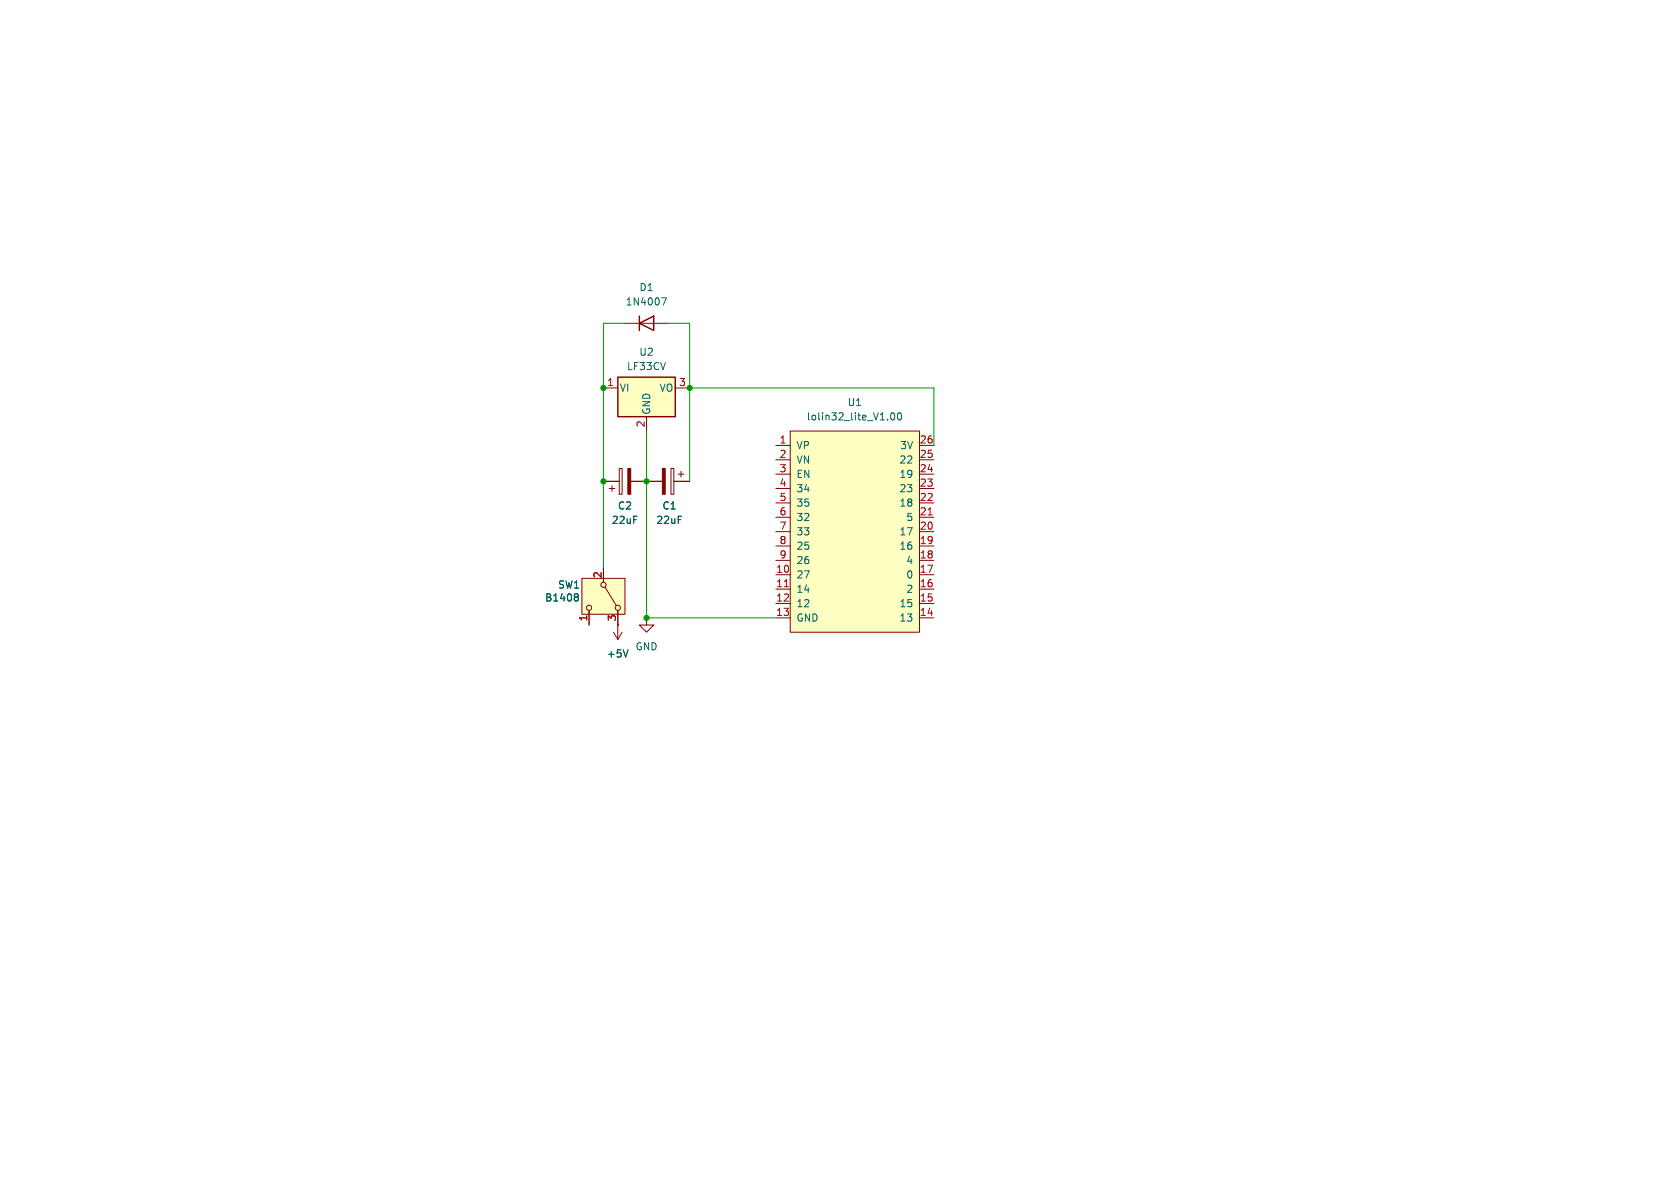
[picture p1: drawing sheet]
(kicad_sch
 (version 20250114)
 (generator "eeschema")
 (generator_version "9.0")
 (paper "A4")
 (lib_symbols
  (symbol "Device:C_Polarized"
   (pin_numbers (hide yes))
   (pin_names
    (offset 0.254)) (exclude_from_sim no) (in_bom yes) (on_board yes)
   (property "Reference" "C" (at 0.635 2.54 0) (effects (font (size 1.27 1.27)) (justify left)))
   (property "Value" "C_Polarized" (at 0.635 -2.54 0) (effects (font (size 1.27 1.27)) (justify left)))
   (property "Footprint" "" (at 0.9652 -3.81 0) (effects (font (size 1.27 1.27)) (hide yes)))
   (property "Datasheet" "~" (at 0 0 0) (effects (font (size 1.27 1.27)) (hide yes)))
   (property "Description" "Polarized capacitor" (at 0 0 0) (effects (font (size 1.27 1.27)) (hide yes)))
   (symbol "C_Polarized_0_1"
    (rectangle (start -2.286 0.508) (end 2.286 1.016) (stroke (width 0) (type default)) (fill (type none)))
    (polyline (pts (xy -1.778 2.286) (xy -0.762 2.286)) (stroke (width 0) (type default)) (fill (type none)))
    (polyline (pts (xy -1.27 2.794) (xy -1.27 1.778)) (stroke (width 0) (type default)) (fill (type none)))
    (rectangle (start 2.286 -0.508) (end -2.286 -1.016) (stroke (width 0) (type default)) (fill (type outline))))
   (symbol "C_Polarized_1_1"
    (pin passive line (at 0 3.81 270) (length 2.794) (name "~" (effects (font (size 1.27 1.27)))) (number "1" (effects (font (size 1.27 1.27)))))
    (pin passive line (at 0 -3.81 90) (length 2.794) (name "~" (effects (font (size 1.27 1.27)))) (number "2" (effects (font (size 1.27 1.27))))))
   (embedded_fonts no))
  (symbol "Diode:1N4148WT"
   (pin_numbers (hide yes))
   (pin_names (hide yes)) (exclude_from_sim no) (in_bom yes) (on_board yes)
   (property "Reference" "D" (at 0 2.54 0) (effects (font (size 1.27 1.27))))
   (property "Value" "1N4148WT" (at 0 -2.54 0) (effects (font (size 1.27 1.27))))
   (property "Footprint" "Diode_SMD:D_SOD-523" (at 0 -4.445 0) (effects (font (size 1.27 1.27)) (hide yes)))
   (property "Datasheet" "https://www.diodes.com/assets/Datasheets/ds30396.pdf" (at 0 0 0) (effects (font (size 1.27 1.27)) (hide yes)))
   (property "Description" "75V 0.15A Fast switching Diode, SOD-523" (at 0 0 0) (effects (font (size 1.27 1.27)) (hide yes)))
   (property "Sim.Device" "D" (at 0 0 0) (effects (font (size 1.27 1.27)) (hide yes)))
   (property "Sim.Pins" "1=K 2=A" (at 0 0 0) (effects (font (size 1.27 1.27)) (hide yes)))
   (symbol "1N4148WT_0_1"
    (polyline (pts (xy -1.27 1.27) (xy -1.27 -1.27)) (stroke (width 0.254) (type default)) (fill (type none)))
    (polyline (pts (xy 1.27 1.27) (xy 1.27 -1.27) (xy -1.27 0) (xy 1.27 1.27)) (stroke (width 0.254) (type default)) (fill (type none)))
    (polyline (pts (xy 1.27 0) (xy -1.27 0)) (stroke (width 0) (type default)) (fill (type none))))
   (symbol "1N4148WT_1_1"
    (pin passive line (at -3.81 0 0) (length 2.54) (name "K" (effects (font (size 1.27 1.27)))) (number "1" (effects (font (size 1.27 1.27)))))
    (pin passive line (at 3.81 0 180) (length 2.54) (name "A" (effects (font (size 1.27 1.27)))) (number "2" (effects (font (size 1.27 1.27))))))
   (embedded_fonts no))
  (symbol "Regulator_Linear:LF33_TO220"
   (pin_names
    (offset 0.254)) (exclude_from_sim no) (in_bom yes) (on_board yes)
   (property "Reference" "U" (at -3.81 3.175 0) (effects (font (size 1.27 1.27))))
   (property "Value" "LF33_TO220" (at 0 3.175 0) (effects (font (size 1.27 1.27)) (justify left)))
   (property "Footprint" "Package_TO_SOT_THT:TO-220-3_Vertical" (at 0 5.715 0) (effects (font (size 1.27 1.27)
    (italic yes)) (hide yes)))
   (property "Datasheet" "http://www.st.com/content/ccc/resource/technical/document/datasheet/c4/0e/7e/2a/be/bc/4c/bd/CD00000546.pdf/files/CD00000546.pdf/jcr:content/translations/en.CD00000546.pdf" (at 0 -1.27 0) (effects (font (size 1.27 1.27)) (hide yes)))
   (property "Description" "Low-drop Voltage Regulator, Io up to 500mA, Fixed Vo 3.3V, TO-220" (at 0 0 0) (effects (font (size 1.27 1.27)) (hide yes)))
   (symbol "LF33_TO220_0_1"
    (rectangle (start -5.08 1.905) (end 5.08 -5.08) (stroke (width 0.254) (type default)) (fill (type background))))
   (symbol "LF33_TO220_1_1"
    (pin power_in line (at -7.62 0 0) (length 2.54) (name "VI" (effects (font (size 1.27 1.27)))) (number "1" (effects (font (size 1.27 1.27)))))
    (pin power_in line (at 0 -7.62 90) (length 2.54) (name "GND" (effects (font (size 1.27 1.27)))) (number "2" (effects (font (size 1.27 1.27)))))
    (pin power_out line (at 7.62 0 180) (length 2.54) (name "VO" (effects (font (size 1.27 1.27)))) (number "3" (effects (font (size 1.27 1.27))))))
   (embedded_fonts no))
  (symbol "Switch:SW_Nidec_CAS-120A1"
   (pin_names
    (offset 1) (hide yes)) (exclude_from_sim no) (in_bom yes) (on_board yes)
   (property "Reference" "SW" (at 0 4.318 0) (effects (font (size 1.27 1.27))))
   (property "Value" "SW_Nidec_CAS-120A1" (at 0 -5.08 0) (effects (font (size 1.27 1.27))))
   (property "Footprint" "Button_Switch_SMD:Nidec_Copal_CAS-120A" (at 0 -10.16 0) (effects (font (size 1.27 1.27)) (hide yes)))
   (property "Datasheet" "https://www.nidec-components.com/e/catalog/switch/cas.pdf" (at 0 -7.62 0) (effects (font (size 1.27 1.27)) (hide yes)))
   (property "Description" "Switch, single pole double throw" (at 0 0 0) (effects (font (size 1.27 1.27)) (hide yes)))
   (symbol "SW_Nidec_CAS-120A1_0_1"
    (circle (center -2.032 0) (radius 0.4572) (stroke (width 0) (type default)) (fill (type none)))
    (polyline (pts (xy -1.651 0.254) (xy 1.651 2.286)) (stroke (width 0) (type default)) (fill (type none)))
    (circle (center 2.032 2.54) (radius 0.4572) (stroke (width 0) (type default)) (fill (type none)))
    (circle (center 2.032 -2.54) (radius 0.4572) (stroke (width 0) (type default)) (fill (type none))))
   (symbol "SW_Nidec_CAS-120A1_1_1"
    (rectangle (start -3.175 3.81) (end 3.175 -3.81) (stroke (width 0) (type default)) (fill (type background)))
    (pin passive line (at -5.08 0 0) (length 2.54) (name "B" (effects (font (size 1.27 1.27)))) (number "2" (effects (font (size 1.27 1.27)))))
    (pin passive line (at 5.08 2.54 180) (length 2.54) (name "A" (effects (font (size 1.27 1.27)))) (number "3" (effects (font (size 1.27 1.27)))))
    (pin passive line (at 5.08 -2.54 180) (length 2.54) (name "C" (effects (font (size 1.27 1.27)))) (number "1" (effects (font (size 1.27 1.27))))))
   (embedded_fonts no))
  (symbol "lolin32_lite_v1.00:lolin32_lite_V1.00"
   (pin_names
    (offset 1.016)) (exclude_from_sim no) (in_bom yes) (on_board yes)
   (property "Reference" "U" (at -10.16 19.05 0) (effects (font (size 1.27 1.27))))
   (property "Value" "lolin32_lite_V1.00" (at 0 1.27 90) (effects (font (size 1.27 1.27))))
   (property "Footprint" "" (at -10.16 19.05 0) (effects (font (size 1.27 1.27)) (hide yes)))
   (property "Datasheet" "" (at -10.16 19.05 0) (effects (font (size 1.27 1.27)) (hide yes)))
   (property "Description" "" (at 0 0 0) (effects (font (size 1.27 1.27)) (hide yes)))
   (symbol "lolin32_lite_V1.00_0_0"
    (pin input line (at -13.97 15.24 0) (length 2.54) (name "VP" (effects (font (size 1.27 1.27)))) (number "1" (effects (font (size 1.27 1.27))))))
   (symbol "lolin32_lite_V1.00_0_1"
    (rectangle (start -11.43 17.78) (end 11.43 -17.78) (stroke (width 0) (type solid)) (fill (type background))))
   (symbol "lolin32_lite_V1.00_1_1"
    (pin input line (at -13.97 12.7 0) (length 2.54) (name "VN" (effects (font (size 1.27 1.27)))) (number "2" (effects (font (size 1.27 1.27)))))
    (pin input line (at -13.97 10.16 0) (length 2.54) (name "EN" (effects (font (size 1.27 1.27)))) (number "3" (effects (font (size 1.27 1.27)))))
    (pin input line (at -13.97 7.62 0) (length 2.54) (name "34" (effects (font (size 1.27 1.27)))) (number "4" (effects (font (size 1.27 1.27)))))
    (pin input line (at -13.97 5.08 0) (length 2.54) (name "35" (effects (font (size 1.27 1.27)))) (number "5" (effects (font (size 1.27 1.27)))))
    (pin input line (at -13.97 2.54 0) (length 2.54) (name "32" (effects (font (size 1.27 1.27)))) (number "6" (effects (font (size 1.27 1.27)))))
    (pin input line (at -13.97 0 0) (length 2.54) (name "33" (effects (font (size 1.27 1.27)))) (number "7" (effects (font (size 1.27 1.27)))))
    (pin input line (at -13.97 -2.54 0) (length 2.54) (name "25" (effects (font (size 1.27 1.27)))) (number "8" (effects (font (size 1.27 1.27)))))
    (pin input line (at -13.97 -5.08 0) (length 2.54) (name "26" (effects (font (size 1.27 1.27)))) (number "9" (effects (font (size 1.27 1.27)))))
    (pin input line (at -13.97 -7.62 0) (length 2.54) (name "27" (effects (font (size 1.27 1.27)))) (number "10" (effects (font (size 1.27 1.27)))))
    (pin input line (at -13.97 -10.16 0) (length 2.54) (name "14" (effects (font (size 1.27 1.27)))) (number "11" (effects (font (size 1.27 1.27)))))
    (pin input line (at -13.97 -12.7 0) (length 2.54) (name "12" (effects (font (size 1.27 1.27)))) (number "12" (effects (font (size 1.27 1.27)))))
    (pin input line (at -13.97 -15.24 0) (length 2.54) (name "GND" (effects (font (size 1.27 1.27)))) (number "13" (effects (font (size 1.27 1.27)))))
    (pin input line (at 13.97 15.24 180) (length 2.54) (name "3V" (effects (font (size 1.27 1.27)))) (number "26" (effects (font (size 1.27 1.27)))))
    (pin input line (at 13.97 12.7 180) (length 2.54) (name "22" (effects (font (size 1.27 1.27)))) (number "25" (effects (font (size 1.27 1.27)))))
    (pin input line (at 13.97 10.16 180) (length 2.54) (name "19" (effects (font (size 1.27 1.27)))) (number "24" (effects (font (size 1.27 1.27)))))
    (pin input line (at 13.97 7.62 180) (length 2.54) (name "23" (effects (font (size 1.27 1.27)))) (number "23" (effects (font (size 1.27 1.27)))))
    (pin input line (at 13.97 5.08 180) (length 2.54) (name "18" (effects (font (size 1.27 1.27)))) (number "22" (effects (font (size 1.27 1.27)))))
    (pin input line (at 13.97 2.54 180) (length 2.54) (name "5" (effects (font (size 1.27 1.27)))) (number "21" (effects (font (size 1.27 1.27)))))
    (pin input line (at 13.97 0 180) (length 2.54) (name "17" (effects (font (size 1.27 1.27)))) (number "20" (effects (font (size 1.27 1.27)))))
    (pin input line (at 13.97 -2.54 180) (length 2.54) (name "16" (effects (font (size 1.27 1.27)))) (number "19" (effects (font (size 1.27 1.27)))))
    (pin input line (at 13.97 -5.08 180) (length 2.54) (name "4" (effects (font (size 1.27 1.27)))) (number "18" (effects (font (size 1.27 1.27)))))
    (pin input line (at 13.97 -7.62 180) (length 2.54) (name "0" (effects (font (size 1.27 1.27)))) (number "17" (effects (font (size 1.27 1.27)))))
    (pin input line (at 13.97 -10.16 180) (length 2.54) (name "2" (effects (font (size 1.27 1.27)))) (number "16" (effects (font (size 1.27 1.27)))))
    (pin input line (at 13.97 -12.7 180) (length 2.54) (name "15" (effects (font (size 1.27 1.27)))) (number "15" (effects (font (size 1.27 1.27)))))
    (pin input line (at 13.97 -15.24 180) (length 2.54) (name "13" (effects (font (size 1.27 1.27)))) (number "14" (effects (font (size 1.27 1.27))))))
   (embedded_fonts no))
  (symbol "power:+5V"
   (power)
   (pin_numbers (hide yes))
   (pin_names
    (offset 0) (hide yes)) (exclude_from_sim no) (in_bom yes) (on_board yes)
   (property "Reference" "#PWR" (at 0 -3.81 0) (effects (font (size 1.27 1.27)) (hide yes)))
   (property "Value" "+5V" (at 0 3.556 0) (effects (font (size 1.27 1.27))))
   (property "Footprint" "" (at 0 0 0) (effects (font (size 1.27 1.27)) (hide yes)))
   (property "Datasheet" "" (at 0 0 0) (effects (font (size 1.27 1.27)) (hide yes)))
   (property "Description" "Power symbol creates a global label with name \"+5V\"" (at 0 0 0) (effects (font (size 1.27 1.27)) (hide yes)))
   (symbol "+5V_0_1"
    (polyline (pts (xy -0.762 1.27) (xy 0 2.54)) (stroke (width 0) (type default)) (fill (type none)))
    (polyline (pts (xy 0 2.54) (xy 0.762 1.27)) (stroke (width 0) (type default)) (fill (type none)))
    (polyline (pts (xy 0 0) (xy 0 2.54)) (stroke (width 0) (type default)) (fill (type none))))
   (symbol "+5V_1_1"
    (pin power_in line (at 0 0 90) (length 0) (name "~" (effects (font (size 1.27 1.27)))) (number "1" (effects (font (size 1.27 1.27))))))
   (embedded_fonts no))
  (symbol "power:GND"
   (power)
   (pin_numbers (hide yes))
   (pin_names
    (offset 0) (hide yes)) (exclude_from_sim no) (in_bom yes) (on_board yes)
   (property "Reference" "#PWR" (at 0 -6.35 0) (effects (font (size 1.27 1.27)) (hide yes)))
   (property "Value" "GND" (at 0 -3.81 0) (effects (font (size 1.27 1.27))))
   (property "Footprint" "" (at 0 0 0) (effects (font (size 1.27 1.27)) (hide yes)))
   (property "Datasheet" "" (at 0 0 0) (effects (font (size 1.27 1.27)) (hide yes)))
   (property "Description" "Power symbol creates a global label with name \"GND\" , ground" (at 0 0 0) (effects (font (size 1.27 1.27)) (hide yes)))
   (symbol "GND_0_1"
    (polyline (pts (xy 0 0) (xy 0 -1.27) (xy 1.27 -1.27) (xy 0 -2.54) (xy -1.27 -1.27) (xy 0 -1.27)) (stroke (width 0) (type default)) (fill (type none))))
   (symbol "GND_1_1"
    (pin power_in line (at 0 0 270) (length 0) (name "~" (effects (font (size 1.27 1.27)))) (number "1" (effects (font (size 1.27 1.27))))))
   (embedded_fonts no)))
 (junction
  (at 114.3 85.09)
  (diameter 0)
  (color 0 0 0 0))
 (junction
  (at 114.3 109.22)
  (diameter 0)
  (color 0 0 0 0))
 (junction
  (at 121.92 68.58)
  (diameter 0)
  (color 0 0 0 0))
 (junction
  (at 106.68 68.58)
  (diameter 0)
  (color 0 0 0 0))
 (junction
  (at 106.68 85.09)
  (diameter 0)
  (color 0 0 0 0))
 (wire
  (pts (xy 106.68 68.58) (xy 106.68 57.15))
  (stroke (width 0) (type default)))
 (wire
  (pts (xy 114.3 109.22) (xy 137.16 109.22))
  (stroke (width 0) (type default)))
 (wire
  (pts (xy 106.68 68.58) (xy 106.68 85.09))
  (stroke (width 0) (type default)))
 (wire
  (pts (xy 106.68 85.09) (xy 106.68 100.33))
  (stroke (width 0) (type default)))
 (wire
  (pts (xy 121.92 57.15) (xy 121.92 68.58))
  (stroke (width 0) (type default)))
 (wire
  (pts (xy 165.1 68.58) (xy 165.1 78.74))
  (stroke (width 0) (type default)))
 (wire
  (pts (xy 118.11 57.15) (xy 121.92 57.15))
  (stroke (width 0) (type default)))
 (wire
  (pts (xy 114.3 76.2) (xy 114.3 85.09))
  (stroke (width 0) (type default)))
 (wire
  (pts (xy 121.92 68.58) (xy 121.92 85.09))
  (stroke (width 0) (type default)))
 (wire
  (pts (xy 121.92 68.58) (xy 165.1 68.58))
  (stroke (width 0) (type default)))
 (wire
  (pts (xy 114.3 85.09) (xy 114.3 109.22))
  (stroke (width 0) (type default)))
 (wire
  (pts (xy 106.68 57.15) (xy 110.49 57.15))
  (stroke (width 0) (type default)))
 (symbol
  (lib_id "Switch:SW_Nidec_CAS-120A1")
  (at 106.68 105.41 270)
  (unit 1)
  (exclude_from_sim no)
  (in_bom yes)
  (on_board yes)
  (dnp no)
  (property "Reference" "SW1" (at 98.552 103.378 90) (effects (font (size 1.27 1.27)) (justify left)))
  (property "Value" "B1408" (at 96.266 105.664 90) (effects (font (size 1.27 1.27)) (justify left)))
  (property "Footprint" "Button_Switch_SMD:Nidec_Copal_CAS-120A" (at 96.52 105.41 0) (effects (font (size 1.27 1.27)) (hide yes)))
  (property "Datasheet" "https://www.nidec-components.com/e/catalog/switch/cas.pdf" (at 99.06 105.41 0) (effects (font (size 1.27 1.27)) (hide yes)))
  (property "Description" "Switch, single pole double throw" (at 106.68 105.41 0) (effects (font (size 1.27 1.27)) (hide yes)))
  (pin "1")
  (pin "3")
  (pin "2"))
 (symbol
  (lib_id "lolin32_lite_v1.00:lolin32_lite_V1.00")
  (at 151.13 93.98 0)
  (unit 1)
  (exclude_from_sim no)
  (in_bom yes)
  (on_board yes)
  (dnp no)
  (fields_autoplaced yes)
  (property "Reference" "U1" (at 151.13 71.12 0) (effects (font (size 1.27 1.27))))
  (property "Value" "lolin32_lite_V1.00" (at 151.13 73.66 0) (effects (font (size 1.27 1.27))))
  (property "Footprint" "" (at 140.97 74.93 0) (effects (font (size 1.27 1.27)) (hide yes)))
  (property "Datasheet" "" (at 140.97 74.93 0) (effects (font (size 1.27 1.27)) (hide yes)))
  (property "Description" "" (at 151.13 93.98 0) (effects (font (size 1.27 1.27)) (hide yes)))
  (pin "25")
  (pin "14")
  (pin "17")
  (pin "18")
  (pin "15")
  (pin "13")
  (pin "23")
  (pin "16")
  (pin "24")
  (pin "22")
  (pin "21")
  (pin "26")
  (pin "20")
  (pin "19")
  (pin "5")
  (pin "2")
  (pin "4")
  (pin "1")
  (pin "7")
  (pin "6")
  (pin "3")
  (pin "8")
  (pin "10")
  (pin "11")
  (pin "9")
  (pin "12"))
 (symbol
  (lib_id "Device:C_Polarized")
  (at 118.11 85.09 270)
  (unit 1)
  (exclude_from_sim no)
  (in_bom yes)
  (on_board yes)
  (dnp no)
  (property "Reference" "C1" (at 118.364 89.408 90) (effects (font (size 1.27 1.27))))
  (property "Value" "22uF" (at 118.364 91.948 90) (effects (font (size 1.27 1.27))))
  (property "Footprint" "" (at 114.3 86.0552 0) (effects (font (size 1.27 1.27)) (hide yes)))
  (property "Datasheet" "~" (at 118.11 85.09 0) (effects (font (size 1.27 1.27)) (hide yes)))
  (property "Description" "Polarized capacitor" (at 118.11 85.09 0) (effects (font (size 1.27 1.27)) (hide yes)))
  (pin "2")
  (pin "1"))
 (symbol
  (lib_id "power:GND")
  (at 114.3 109.22 0)
  (unit 1)
  (exclude_from_sim no)
  (in_bom yes)
  (on_board yes)
  (dnp no)
  (fields_autoplaced yes)
  (property "Reference" "#PWR02" (at 114.3 115.57 0) (effects (font (size 1.27 1.27)) (hide yes)))
  (property "Value" "GND" (at 114.3 114.3 0) (effects (font (size 1.27 1.27))))
  (property "Footprint" "" (at 114.3 109.22 0) (effects (font (size 1.27 1.27)) (hide yes)))
  (property "Datasheet" "" (at 114.3 109.22 0) (effects (font (size 1.27 1.27)) (hide yes)))
  (property "Description" "Power symbol creates a global label with name \"GND\" , ground" (at 114.3 109.22 0) (effects (font (size 1.27 1.27)) (hide yes)))
  (pin "1"))
 (symbol
  (lib_id "power:+5V")
  (at 109.22 110.49 180)
  (unit 1)
  (exclude_from_sim no)
  (in_bom yes)
  (on_board yes)
  (dnp no)
  (fields_autoplaced yes)
  (property "Reference" "#PWR01" (at 109.22 106.68 0) (effects (font (size 1.27 1.27)) (hide yes)))
  (property "Value" "+5V" (at 109.22 115.57 0) (effects (font (size 1.27 1.27))))
  (property "Footprint" "" (at 109.22 110.49 0) (effects (font (size 1.27 1.27)) (hide yes)))
  (property "Datasheet" "" (at 109.22 110.49 0) (effects (font (size 1.27 1.27)) (hide yes)))
  (property "Description" "Power symbol creates a global label with name \"+5V\"" (at 109.22 110.49 0) (effects (font (size 1.27 1.27)) (hide yes)))
  (pin "1"))
 (symbol
  (lib_id "Diode:1N4148WT")
  (at 114.3 57.15 0)
  (unit 1)
  (exclude_from_sim no)
  (in_bom yes)
  (on_board yes)
  (dnp no)
  (fields_autoplaced yes)
  (property "Reference" "D1" (at 114.3 50.8 0) (effects (font (size 1.27 1.27))))
  (property "Value" "1N4007" (at 114.3 53.34 0) (effects (font (size 1.27 1.27))))
  (property "Footprint" "Diode_SMD:D_SOD-523" (at 114.3 61.595 0) (effects (font (size 1.27 1.27)) (hide yes)))
  (property "Datasheet" "https://www.diodes.com/assets/Datasheets/ds30396.pdf" (at 114.3 57.15 0) (effects (font (size 1.27 1.27)) (hide yes)))
  (property "Description" "75V 0.15A Fast switching Diode, SOD-523" (at 114.3 57.15 0) (effects (font (size 1.27 1.27)) (hide yes)))
  (property "Sim.Device" "D" (at 114.3 57.15 0) (effects (font (size 1.27 1.27)) (hide yes)))
  (property "Sim.Pins" "1=K 2=A" (at 114.3 57.15 0) (effects (font (size 1.27 1.27)) (hide yes)))
  (pin "2")
  (pin "1"))
 (symbol
  (lib_id "Regulator_Linear:LF33_TO220")
  (at 114.3 68.58 0)
  (unit 1)
  (exclude_from_sim no)
  (in_bom yes)
  (on_board yes)
  (dnp no)
  (fields_autoplaced yes)
  (property "Reference" "U2" (at 114.3 62.23 0) (effects (font (size 1.27 1.27))))
  (property "Value" "LF33CV" (at 114.3 64.77 0) (effects (font (size 1.27 1.27))))
  (property "Footprint" "Package_TO_SOT_THT:TO-220-3_Vertical" (at 114.3 62.865 0) (effects (font (size 1.27 1.27)
    (italic yes)) (hide yes)))
  (property "Datasheet" "http://www.st.com/content/ccc/resource/technical/document/datasheet/c4/0e/7e/2a/be/bc/4c/bd/CD00000546.pdf/files/CD00000546.pdf/jcr:content/translations/en.CD00000546.pdf" (at 114.3 69.85 0) (effects (font (size 1.27 1.27)) (hide yes)))
  (property "Description" "Low-drop Voltage Regulator, Io up to 500mA, Fixed Vo 3.3V, TO-220" (at 114.3 68.58 0) (effects (font (size 1.27 1.27)) (hide yes)))
  (pin "2")
  (pin "1")
  (pin "3"))
 (symbol
  (lib_id "Device:C_Polarized")
  (at 110.49 85.09 90)
  (unit 1)
  (exclude_from_sim no)
  (in_bom yes)
  (on_board yes)
  (dnp no)
  (property "Reference" "C2" (at 110.49 89.408 90) (effects (font (size 1.27 1.27))))
  (property "Value" "22uF" (at 110.49 91.948 90) (effects (font (size 1.27 1.27))))
  (property "Footprint" "" (at 114.3 84.1248 0) (effects (font (size 1.27 1.27)) (hide yes)))
  (property "Datasheet" "~" (at 110.49 85.09 0) (effects (font (size 1.27 1.27)) (hide yes)))
  (property "Description" "Polarized capacitor" (at 110.49 85.09 0) (effects (font (size 1.27 1.27)) (hide yes)))
  (pin "2")
  (pin "1"))
 (sheet_instances
  (path ""
   (page "1")))
 (embedded_fonts no))
